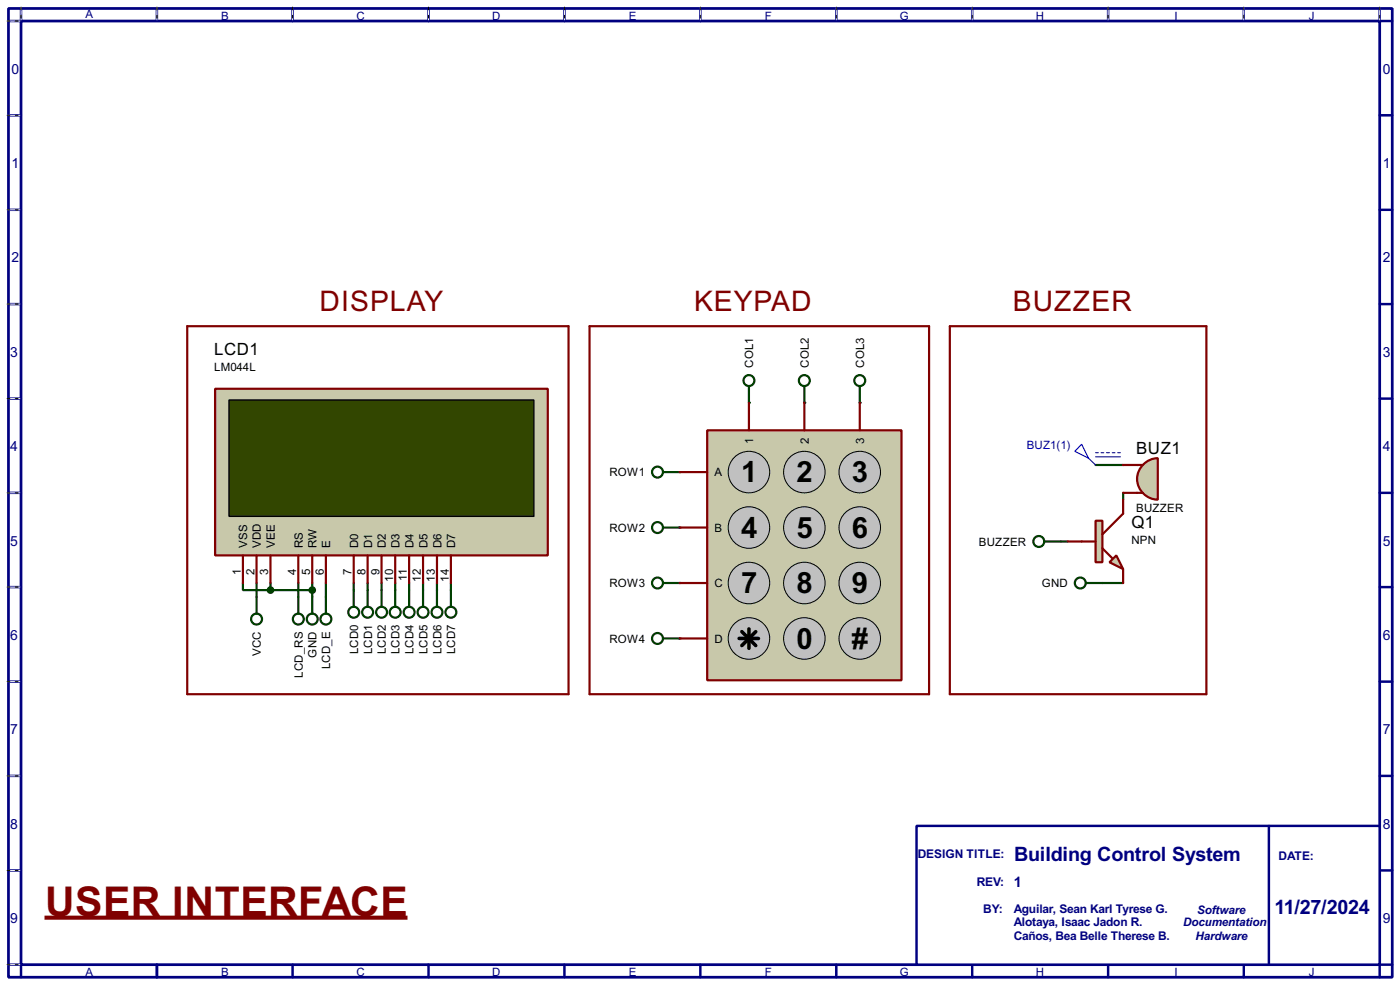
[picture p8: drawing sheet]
<svg xmlns="http://www.w3.org/2000/svg" width="256mm" height="180mm" viewBox="0 0 256 180" stroke-linecap="round" stroke-linejoin="round" font-family="sans-serif">
<path d="M1.6 1.6h253.5v177.3h-253.5zM3.9 3.9h248.9v172.7h-248.9z" fill="none" stroke="#000080" stroke-width=".5"/>
<g fill="none" stroke="#000080" stroke-width=".45">
<path d="M3.9 1.6v2.3h-2.3M28.8 1.6v2.3M53.6 1.6v2.3M78.5 1.6v2.3M103.4 1.6v2.3M128.3 1.6v2.3M153.2 1.6v2.3M178.1 1.6v2.3M203 1.6v2.3M227.9 1.6v2.3M252.8 1.6v2.3h2.3M1.6 21.1h2.3"/>
<path d="M1.6 38.4h2.3M252.8 21.1h2.3M252.8 38.4h2.3M1.6 55.7h2.3M252.8 55.7h2.3M1.6 73h2.3M252.8 73h2.3M1.6 90.2h2.3M252.8 90.2h2.3M1.6 107.5h2.3M252.8 107.5h2.3M1.6 124.8h2.3"/>
<path d="M252.8 124.8h2.3M1.6 142h2.3M1.6 159.3h2.3M252.8 142h2.3M252.8 159.3h2.3M1.6 176.6h2.3v2.3M28.8 176.6v2.3M53.6 176.6v2.3M78.5 176.6v2.3M103.4 176.6v2.3M128.3 176.6v2.3M153.2 176.6v2.3"/>
<path d="M178.1 176.6v2.3M203 176.6v2.3M227.9 176.6v2.3M255.1 176.6h-2.3v2.3"/>
</g>
<g fill="none" stroke="#fff" stroke-width=".18">
<path d="M1.3 3.9h2.3M3.9 1.3v2.3M28.8 1.3v2.3M53.6 1.3v2.3M78.5 1.3v2.3M103.4 1.3v2.3M128.3 1.3v2.3M153.2 1.3v2.3M178.1 1.3v2.3M203 1.3v2.3M227.9 1.3v2.3M252.8 1.3v2.3"/>
<path d="M1.3 21.1h2.3M1.3 38.4h2.3M1.3 55.7h2.3M1.3 73h2.3M1.3 90.2h2.3M1.3 107.5h2.3M1.3 124.8h2.3M1.3 142h2.3M1.3 159.3h2.3M1.3 176.6h2.3"/>
</g>
<g fill="none" stroke="#000" stroke-width=".18" stroke-dasharray=".5 1">
<path d="M1.3 3.9h2.3M3.9 1.3v2.3M28.8 1.3v2.3M53.6 1.3v2.3M78.5 1.3v2.3M103.4 1.3v2.3M128.3 1.3v2.3M153.2 1.3v2.3M178.1 1.3v2.3M203 1.3v2.3M227.9 1.3v2.3M252.8 1.3v2.3"/>
<path d="M1.3 21.1h2.3M1.3 38.4h2.3M1.3 55.7h2.3M1.3 73h2.3M1.3 90.2h2.3M1.3 107.5h2.3M1.3 124.8h2.3M1.3 142h2.3M1.3 159.3h2.3M1.3 176.6h2.3"/>
</g>
<path d="M167.9 151.2h84.9v25.4h-84.9z" fill="#fff" stroke="#000080" stroke-width=".45"/>
<path d="M232.5 151.2v25.4" fill="none" stroke="#000080" stroke-width=".45"/>
<g fill="none" stroke="#004000" stroke-width=".4">
<path d="M44.5 106.7v1.3h5.1M47 106.7v2.6M49.6 108h7.6M49.6 106.7v1.3M54.7 106.7v2.6M57.2 106.7v2.6M59.7 106.7v2.6M64.8 106.7v1.3M67.4 106.7v1.3M69.9 106.7v1.3M72.4 106.7v1.3M75 106.7v1.3"/>
<path d="M77.5 106.7v1.3M80.1 106.7v1.3M82.6 106.7v1.3"/>
</g>
<g fill="#004000">
<circle cx="137.2" cy="73.7" r=".2"/>
<circle cx="147.4" cy="73.7" r=".2"/>
<circle cx="157.5" cy="73.7" r=".2"/>
<circle cx="124.5" cy="86.4" r=".2"/>
<circle cx="124.5" cy="96.6" r=".2"/>
<circle cx="124.5" cy="106.7" r=".2"/>
<circle cx="124.5" cy="116.9" r=".2"/>
</g>
<g fill="none" stroke="#004000" stroke-width=".4">
<path d="M194.4 99.1h1.2M200.7 85.1h5.1M205.8 90.2v1.3M54.7 109.3v3M57.2 109.3v3M59.7 109.3v3M64.8 108v3.1M67.4 108v3.1M69.9 108v3.1M72.4 108v3.1M75 108v3.1M77.5 108v3.1"/>
<path d="M80.1 108v3.1M82.6 108v3.1M202 106.7h3.8"/>
<circle cx="54.6" cy="113.3" r="1"/>
<circle cx="57.2" cy="113.3" r="1"/>
<circle cx="59.7" cy="113.3" r="1"/>
<circle cx="64.8" cy="112.1" r="1"/>
<circle cx="67.3" cy="112.1" r="1"/>
<circle cx="69.9" cy="112.1" r="1"/>
<circle cx="72.4" cy="112.1" r="1"/>
<circle cx="74.9" cy="112.1" r="1"/>
<circle cx="77.5" cy="112.1" r="1"/>
<circle cx="80" cy="112.1" r="1"/>
<circle cx="82.6" cy="112.1" r="1"/>
</g>
<path d="M39.4 71.2h61v30.5h-61z" fill="#c8c8aa" stroke="#800000" stroke-width=".4"/>
<path d="M42 73.2h55.8v21.3h-55.8z" fill="#324600" stroke="#000" stroke-width=".25"/>
<g fill="none" stroke="#800000" stroke-width=".4">
<path d="M44.5 101.7v5M47 101.7v5M49.6 101.7v5M54.7 101.7v5M57.2 101.7v5M59.7 101.7v5M64.8 101.7v5M67.4 101.7v5M69.9 101.7v5M72.4 101.7v5M75 101.7v5M77.5 101.7v5"/>
<path d="M80.1 101.7v5M82.6 101.7v5"/>
</g>
<g fill="none" stroke="#004000" stroke-width=".4">
<path d="M137.2 70.7v3M147.4 70.7v3M157.5 70.7v3M121.5 86.4h3M121.5 96.6h3M47 109.3v3M121.5 106.7h3M121.5 116.9h3"/>
<circle cx="137.2" cy="69.7" r="1"/>
<circle cx="147.3" cy="69.7" r="1"/>
<circle cx="157.5" cy="69.7" r="1"/>
<circle cx="120.4" cy="96.6" r="1"/>
<circle cx="120.4" cy="86.4" r="1"/>
<circle cx="47" cy="113.3" r="1"/>
<circle cx="120.4" cy="106.7" r="1"/>
<circle cx="120.4" cy="116.9" r="1"/>
</g>
<g fill="#004000" stroke="#004000" stroke-width=".4">
<circle cx="57.2" cy="108" r=".5"/>
<circle cx="49.5" cy="108" r=".5"/>
</g>
<path d="M129.6 78.8h35.6v45.7h-35.6z" fill="#c8c8aa" stroke="#800000" stroke-width=".4"/>
<g fill="#c0c0c0" stroke="#000" stroke-width=".18">
<circle cx="137.2" cy="86.4" r="3.8"/>
<circle cx="147.3" cy="86.4" r="3.8"/>
<circle cx="157.5" cy="86.4" r="3.8"/>
<circle cx="137.2" cy="96.6" r="3.8"/>
<circle cx="147.3" cy="96.6" r="3.8"/>
<circle cx="157.5" cy="96.6" r="3.8"/>
<circle cx="137.2" cy="106.7" r="3.8"/>
<circle cx="147.3" cy="106.7" r="3.8"/>
<circle cx="157.5" cy="106.7" r="3.8"/>
<circle cx="137.2" cy="116.9" r="3.8"/>
<circle cx="147.3" cy="116.9" r="3.8"/>
<circle cx="157.5" cy="116.9" r="3.8"/>
</g>
<path d="M135.4 116.9h3.6M135.9 115.6l2.6 2.6M137.2 115.1v3.6M138.5 115.6l-2.6 2.6" fill="none" stroke="#000" stroke-width=".65"/>
<path d="M137.2 73.7v5.1M147.4 73.7v5.1M157.5 73.7v5.1M124.5 86.4h5.1M124.5 96.6h5.1M124.5 106.7h5.1M124.5 116.9h5.1" fill="none" stroke="#800000" stroke-width=".4"/>
<path d="M209.5 85a3.8 3.8 0 0 1 2.6-1.1v7.6a3.8 3.8 0 0 1-3.5-2.4 3.8 3.8 0 0 1 .9-4.1z" fill-rule="evenodd" fill="#c8c8aa" stroke="#800000" stroke-width=".4"/>
<path d="M205.8 90.2h3.6M205.8 85.1h3.6" fill="none" stroke="#800000" stroke-width=".4"/>
<path d="M198.2 81.3l1.2 2.6-2.5-1.3zM199.4 83.9l1.3 1.2M200.7 82.9h.5M200.7 83.6h4.6M201.7 82.9h.5M202.7 82.9h.6M203.8 82.9h.5M204.8 82.9h.5" fill="none" stroke="#0000c0" stroke-width=".2"/>
<path d="M203.3 102.9l1.2-1.2 1.3 2.5z" fill="#c8c8aa" stroke="#800000" stroke-width=".4"/>
<path d="M200.7 95.3h1.3v7.6h-1.3z" fill="#c8c8aa" stroke="#800000" stroke-width=".4"/>
<path d="M34.3 59.7h69.9v67.4h-69.9zM108 59.7h62.2v67.4h-62.2zM174 59.7h47v67.4h-47zM195.6 99.1h5.1M205.8 91.5v2.5l-3.8 3.8M202 100.4l1.8 1.8M205.8 104.2v2.5" fill="none" stroke="#800000" stroke-width=".4"/>
<g fill="none" stroke="#004000" stroke-width=".4">
<path d="M191.3 99.1h3.1M198.9 106.7h3.1"/>
<circle cx="190.3" cy="99.1" r="1"/>
<circle cx="197.9" cy="106.7" r="1"/>
</g>
<path d="M8.2 168h66.5" fill="none" stroke="#800000" stroke-width=".75" stroke-linecap="butt"/>
<text font-size="8.4" fill="#800000" x="8.3" y="167.7">USER INTERFACE</text>
<g font-size="6">
<text x="135.8" y="88.3">1</text>
<text x="145.9" y="88.3">2</text>
<text x="156.1" y="88.3">3</text>
<text x="135.8" y="98.5">4</text>
<text x="145.9" y="98.5">5</text>
<text x="156.1" y="98.5">6</text>
<text x="135.8" y="108.6">7</text>
<text x="145.9" y="108.6">8</text>
<text x="156.1" y="108.6">9</text>
<text x="145.9" y="118.8">0</text>
<text x="156.1" y="118.8">#</text>
</g>
<g font-size="5.8" fill="#800000">
<text x="58.5" y="56.8">DISPLAY</text>
<text x="127.1" y="56.8">KEYPAD</text>
<text x="185.5" y="56.8">BUZZER</text>
</g>
<g font-size="4.1" fill="#000080">
<text x="185.8" y="157.6">Building Control System</text>
<text x="233.5" y="167.3">11/27/2024</text>
</g>
<g font-size="3.5">
<text x="39.3" y="64.9">LCD1</text>
<text x="208.2" y="83.1">BUZ1</text>
<text x="207.3" y="96.7">Q1</text>
</g>
<text font-size="3" fill="#000080" x="185.8" y="162.4">1</text>
<g font-size="2.9" fill="#000080">
<text x="2.1" y="13.5">0</text>
<text x="253.4" y="13.5">0</text>
<text x="2.1" y="30.7">1</text>
<text x="253.4" y="30.7">1</text>
<text x="2.1" y="48">2</text>
<text x="253.4" y="48">2</text>
<text x="1.9" y="65.3">3</text>
<text x="253.4" y="65.3">3</text>
<text x="1.9" y="82.5">4</text>
<text x="253.4" y="82.5">4</text>
<text x="1.9" y="99.9">5</text>
<text x="253.4" y="99.9">5</text>
<text x="1.9" y="117.1">6</text>
<text x="253.4" y="117.1">6</text>
<text x="1.9" y="134.4">7</text>
<text x="253.4" y="134.4">7</text>
<text x="1.9" y="151.7">8</text>
<text x="253.4" y="151.7">8</text>
<text x="1.9" y="168.9">9</text>
<text x="253.4" y="168.9">9</text>
</g>
<g font-size="2.5" fill="#000080">
<text x="168.1" y="157.1">DESIGN TITLE:</text>
<text x="234.2" y="157.4">DATE:</text>
<text x="178.9" y="162.2">REV:</text>
<text x="180.1" y="167.1">BY:</text>
<text x="185.7" y="167.1">Aguilar, Sean Karl Tyrese G.</text>
<text x="185.7" y="169.6">Alotaya, Isaac Jadon R.</text>
<text x="185.7" y="172.1">Caños, Bea Belle Therese B.</text>
</g>
<g font-size="2.4" fill="#000080">
<text x="15.6" y="3.4">A</text>
<text x="40.5" y="3.6">B</text>
<text x="65.3" y="3.6">C</text>
<text x="90.2" y="3.6">D</text>
<text x="115.2" y="3.6">E</text>
<text x="140.1" y="3.6">F</text>
<text x="164.8" y="3.6">G</text>
<text x="189.8" y="3.6">H</text>
<text x="215.1" y="3.6">I</text>
<text x="239.8" y="3.6">J</text>
<text x="219.3" y="167.3">Software</text>
<text x="216.7" y="169.6">Documentation</text>
<text x="219" y="172.1">Hardware</text>
<text x="15.6" y="178.7">A</text>
<text x="40.5" y="178.7">B</text>
<text x="65.3" y="178.7">C</text>
<text x="90.2" y="178.7">D</text>
<text x="115.2" y="178.7">E</text>
<text x="140.1" y="178.7">F</text>
<text x="164.8" y="178.7">G</text>
<text x="189.8" y="178.7">H</text>
<text x="215.1" y="178.7">I</text>
<text x="239.8" y="178.7">J</text>
</g>
<g font-size="2.4">
<text x="39.2" y="67.9">LM044L</text>
<text x="138" y="67.3" transform="rotate(-90 138 67.3)">COL1</text>
<text x="148.2" y="67.3" transform="rotate(-90 148.2 67.3)">COL2</text>
<text x="158.3" y="67.3" transform="rotate(-90 158.3 67.3)">COL3</text>
<text x="138" y="81.2" transform="rotate(-90 138 81.2)">1</text>
<text x="148.2" y="81.2" transform="rotate(-90 148.2 81.2)">2</text>
<text x="158.3" y="81.2" transform="rotate(-90 158.3 81.2)">3</text>
<text x="111.6" y="87.2">ROW1</text>
<text x="130.9" y="87.2">A</text>
<text x="208.1" y="93.7">BUZZER</text>
<text x="45.3" y="100.3" transform="rotate(-90 45.3 100.3)">VSS</text>
<text x="47.8" y="100.3" transform="rotate(-90 47.8 100.3)">VDD</text>
<text x="50.4" y="100.3" transform="rotate(-90 50.4 100.3)">VEE</text>
<text x="55.4" y="100.3" transform="rotate(-90 55.4 100.3)">RS</text>
<text x="58" y="100.3" transform="rotate(-90 58 100.3)">RW</text>
<text x="60.5" y="100.3" transform="rotate(-90 60.5 100.3)">E</text>
<text x="65.6" y="100.3" transform="rotate(-90 65.6 100.3)">D0</text>
<text x="68.1" y="100.3" transform="rotate(-90 68.1 100.3)">D1</text>
<text x="70.7" y="100.3" transform="rotate(-90 70.7 100.3)">D2</text>
<text x="73.2" y="100.3" transform="rotate(-90 73.2 100.3)">D3</text>
<text x="75.8" y="100.3" transform="rotate(-90 75.8 100.3)">D4</text>
<text x="78.3" y="100.3" transform="rotate(-90 78.3 100.3)">D5</text>
<text x="80.9" y="100.3" transform="rotate(-90 80.9 100.3)">D6</text>
<text x="83.4" y="100.3" transform="rotate(-90 83.4 100.3)">D7</text>
<text x="111.6" y="97.4">ROW2</text>
<text x="130.9" y="97.4">B</text>
<text x="179.3" y="99.9">BUZZER</text>
<text x="207.3" y="99.6">NPN</text>
<text x="44.1" y="105.3" transform="rotate(-90 44.1 105.3)">1</text>
<text x="46.6" y="105.3" transform="rotate(-90 46.6 105.3)">2</text>
<text x="49.1" y="105.3" transform="rotate(-90 49.1 105.3)">3</text>
<text x="54.2" y="105.3" transform="rotate(-90 54.2 105.3)">4</text>
<text x="56.8" y="105.3" transform="rotate(-90 56.8 105.3)">5</text>
<text x="59.3" y="105.3" transform="rotate(-90 59.3 105.3)">6</text>
<text x="64.4" y="105.3" transform="rotate(-90 64.4 105.3)">7</text>
<text x="66.9" y="105.3" transform="rotate(-90 66.9 105.3)">8</text>
<text x="69.5" y="105.3" transform="rotate(-90 69.5 105.3)">9</text>
<text x="72" y="106.5" transform="rotate(-90 72 106.5)">10</text>
<text x="74.6" y="106.3" transform="rotate(-90 74.6 106.3)">11</text>
<text x="77.1" y="106.5" transform="rotate(-90 77.1 106.5)">12</text>
<text x="79.7" y="106.5" transform="rotate(-90 79.7 106.5)">13</text>
<text x="82.2" y="106.5" transform="rotate(-90 82.2 106.5)">14</text>
<text x="111.6" y="107.5">ROW3</text>
<text x="130.9" y="107.5">C</text>
<text x="190.8" y="107.5">GND</text>
<text x="65.6" y="119.8" transform="rotate(-90 65.6 119.8)">LCD0</text>
<text x="68.2" y="119.8" transform="rotate(-90 68.2 119.8)">LCD1</text>
<text x="70.7" y="119.8" transform="rotate(-90 70.7 119.8)">LCD2</text>
<text x="73.2" y="119.8" transform="rotate(-90 73.2 119.8)">LCD3</text>
<text x="75.8" y="119.8" transform="rotate(-90 75.8 119.8)">LCD4</text>
<text x="78.3" y="119.8" transform="rotate(-90 78.3 119.8)">LCD5</text>
<text x="80.9" y="119.8" transform="rotate(-90 80.9 119.8)">LCD6</text>
<text x="83.4" y="119.8" transform="rotate(-90 83.4 119.8)">LCD7</text>
<text x="111.6" y="117.7">ROW4</text>
<text x="130.9" y="117.7">D</text>
<text x="47.8" y="120.1" transform="rotate(-90 47.8 120.1)">VCC</text>
<text x="55.5" y="124" transform="rotate(-90 55.5 124)">LCD_RS</text>
<text x="58" y="120.4" transform="rotate(-90 58 120.4)">GND</text>
<text x="60.5" y="122.5" transform="rotate(-90 60.5 122.5)">LCD_E</text>
</g>
<text font-size="2.4" fill="#0000c0" x="188.1" y="82.1">BUZ1(1)</text>
</svg>
